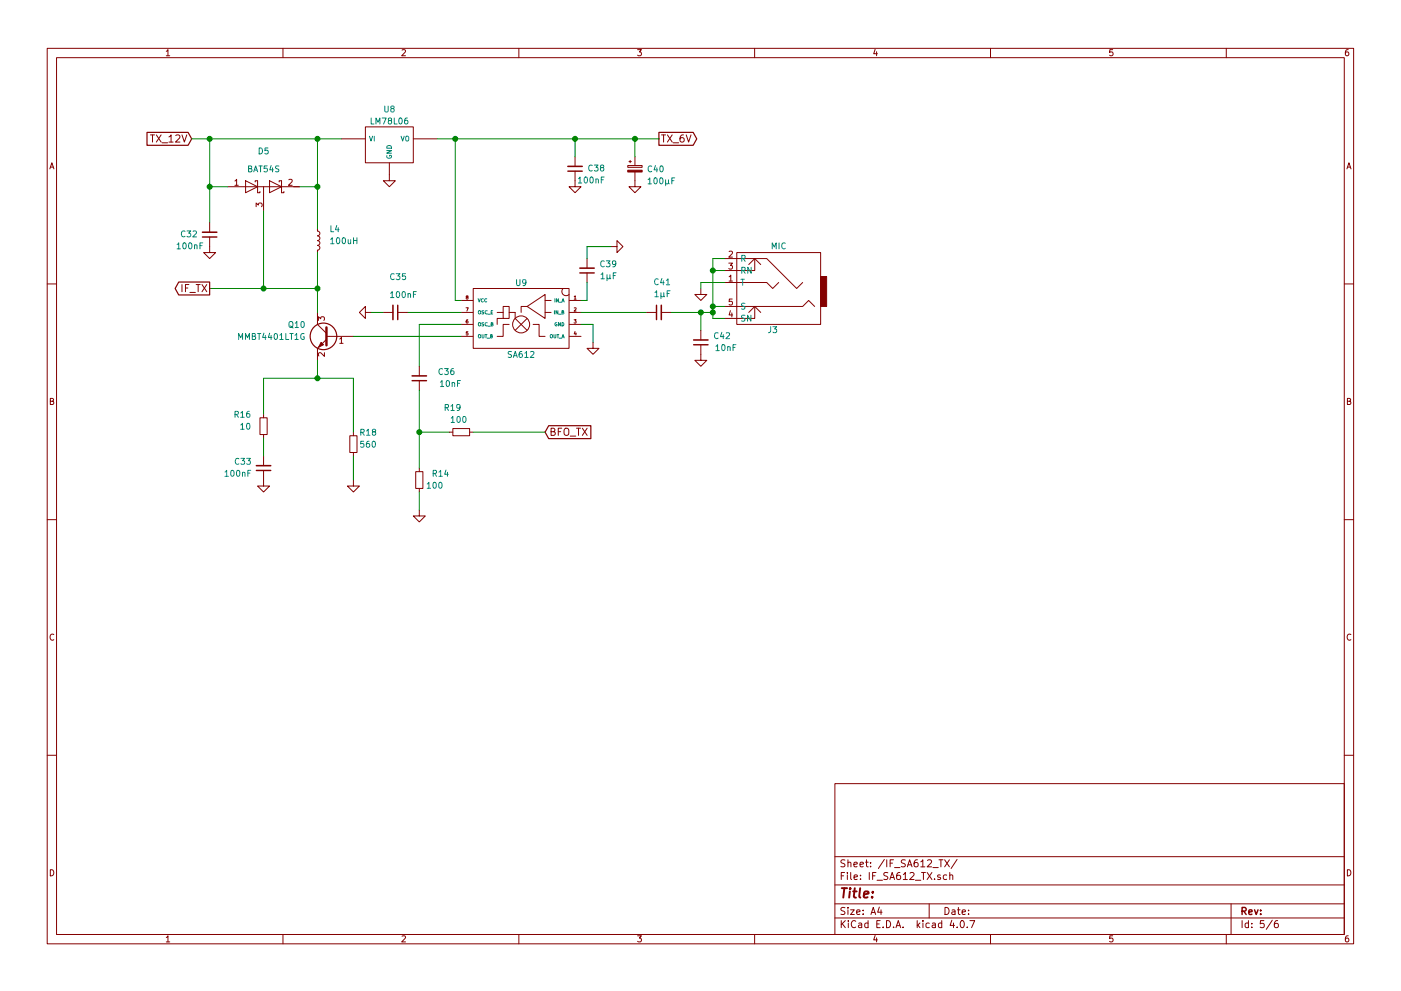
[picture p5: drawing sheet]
EESchema Schematic File Version 2
LIBS:DragonFly-rescue
LIBS:bee-rescue
LIBS:power
LIBS:device
LIBS:transistors
LIBS:conn
LIBS:linear
LIBS:regul
LIBS:74xx
LIBS:cmos4000
LIBS:adc-dac
LIBS:memory
LIBS:xilinx
LIBS:microcontrollers
LIBS:dsp
LIBS:microchip
LIBS:analog_switches
LIBS:motorola
LIBS:texas
LIBS:intel
LIBS:audio
LIBS:interface
LIBS:digital-audio
LIBS:philips
LIBS:display
LIBS:cypress
LIBS:siliconi
LIBS:opto
LIBS:atmel
LIBS:contrib
LIBS:valves
LIBS:ftdi
LIBS:DragonFly
LIBS:DragonFly-cache
EELAYER 25 0
EELAYER END
$Descr A4 11693 8268
encoding utf-8
Sheet 5 6
Title ""
Date ""
Rev ""
Comp ""
Comment1 ""
Comment2 ""
Comment3 ""
Comment4 ""
$EndDescr
$Comp
L GND #PWR72
U 1 1
P 1750 2050
F 0 "#PWR72" H 1750 1800 50  0001 C CNN
F 1 "GND" H 1750 1900 50  0001 C CNN
F 2 "" H 1750 2050 50  0000 C CNN
F 3 "" H 1750 2050 50  0000 C CNN
	1    1750 2050
	1    0    0    -1  
$EndComp
$Comp
L L_Small L4
U 1 1
P 2650 2000
F 0 "L4" H 2750 2100 50  0000 L CNN
F 1 "100uH" H 2750 2000 50  0000 L CNN
F 2 "Resistors_THT:R_Axial_DIN0309_L9.0mm_D3.2mm_P2.54mm_Vertical" H 2650 2000 50  0001 C CNN
F 3 "" H 2650 2000 50  0000 C CNN
	1    2650 2000
	1    0    0    -1  
$EndComp
$Comp
L R_Small R16
U 1 1
P 2200 3550
F 0 "R16" H 1950 3650 50  0000 L CNN
F 1 "10" H 2000 3550 50  0000 L CNN
F 2 "DragonFly:R_1206_0603" H 2200 3550 50  0001 C CNN
F 3 "" H 2200 3550 50  0000 C CNN
	1    2200 3550
	1    0    0    -1  
$EndComp
$Comp
L C_Small C33
U 1 1
P 2200 3900
F 0 "C33" H 2300 3850 50  0000 L CNN
F 1 "100nF" H 2300 3950 50  0000 L CNN
F 2 "Capacitors_SMD:C_0603_HandSoldering" H 2200 3900 50  0001 C CNN
F 3 "" H 2200 3900 50  0000 C CNN
	1    2200 3900
	-1   0    0    1   
$EndComp
$Comp
L R_Small R18
U 1 1
P 2950 3700
F 0 "R18" H 3000 3800 50  0000 L CNN
F 1 "560" H 3000 3700 50  0000 L CNN
F 2 "DragonFly:R_1206_0603" H 2950 3700 50  0001 C CNN
F 3 "" H 2950 3700 50  0000 C CNN
	1    2950 3700
	1    0    0    -1  
$EndComp
$Comp
L GND #PWR74
U 1 1
P 2950 4000
F 0 "#PWR74" H 2950 3750 50  0001 C CNN
F 1 "GND" H 2950 3850 50  0001 C CNN
F 2 "" H 2950 4000 50  0000 C CNN
F 3 "" H 2950 4000 50  0000 C CNN
	1    2950 4000
	1    0    0    -1  
$EndComp
$Comp
L GND #PWR73
U 1 1
P 2200 4000
F 0 "#PWR73" H 2200 3750 50  0001 C CNN
F 1 "GND" H 2200 3850 50  0001 C CNN
F 2 "" H 2200 4000 50  0000 C CNN
F 3 "" H 2200 4000 50  0000 C CNN
	1    2200 4000
	1    0    0    -1  
$EndComp
$Comp
L SA612 U9
U 1 1
P 4350 2800
F 0 "U9" H 4350 3250 50  0000 C CNN
F 1 "SA612" H 4350 2650 50  0000 C CNN
F 2 "Housings_SOIC:SOIC-8_3.9x4.9mm_Pitch1.27mm" H 4350 2800 60  0001 C CNN
F 3 "" H 4350 2800 60  0000 C CNN
	1    4350 2800
	-1   0    0    -1  
$EndComp
Text GLabel 1600 1150 0    60   Input ~ 0
TX_12V
$Comp
L BFR92 Q10
U 1 1
P 2750 2800
F 0 "Q10" H 2950 2900 50  0000 L CNN
F 1 "MMBT4401LT1G" H 2950 2800 50  0000 L CNN
F 2 "TO_SOT_Packages_SMD:SOT-23" H 2950 2725 50  0001 L CIN
F 3 "" H 2750 2800 50  0000 L CNN
	1    2750 2800
	-1   0    0    -1  
$EndComp
$Comp
L D_Schottky_x2_Serial_AKC D5
U 1 1
P 2200 1550
F 0 "D5" H 2200 1850 50  0000 C CNN
F 1 "BAT54S" H 2200 1700 50  0000 C CNN
F 2 "TO_SOT_Packages_SMD:SOT-23" H 2200 1550 50  0001 C CNN
F 3 "" H 2200 1550 50  0000 C CNN
	1    2200 1550
	1    0    0    -1  
$EndComp
$Comp
L LM78L05 U8
U 1 1
P 3250 1200
F 0 "U8" H 3250 1500 50  0000 C CNN
F 1 "LM78L06" H 3250 1400 50  0000 C CNN
F 2 "TO_SOT_Packages_THT:TO-92_Molded_Wide_Oval" H 3250 1200 50  0001 C CNN
F 3 "" H 3250 1200 50  0000 C CNN
	1    3250 1200
	1    0    0    -1  
$EndComp
$Comp
L GND #PWR76
U 1 1
P 3250 1450
F 0 "#PWR76" H 3250 1200 50  0001 C CNN
F 1 "GND" H 3250 1300 50  0001 C CNN
F 2 "" H 3250 1450 50  0000 C CNN
F 3 "" H 3250 1450 50  0000 C CNN
	1    3250 1450
	1    0    0    -1  
$EndComp
$Comp
L C_Small C39
U 1 1
P 4900 2250
F 0 "C39" H 4650 2200 50  0000 L CNN
F 1 "1µF" H 4650 2300 50  0000 L CNN
F 2 "DragonFly:C_1206_0603" H 4900 2250 50  0001 C CNN
F 3 "" H 4900 2250 50  0000 C CNN
	1    4900 2250
	-1   0    0    1   
$EndComp
$Comp
L GND #PWR80
U 1 1
P 5100 2050
F 0 "#PWR80" H 5100 1800 50  0001 C CNN
F 1 "GND" H 5100 1900 50  0001 C CNN
F 2 "" H 5100 2050 50  0000 C CNN
F 3 "" H 5100 2050 50  0000 C CNN
	1    5100 2050
	0    -1   -1   0   
$EndComp
$Comp
L GND #PWR79
U 1 1
P 4950 2850
F 0 "#PWR79" H 4950 2600 50  0001 C CNN
F 1 "GND" H 4950 2700 50  0001 C CNN
F 2 "" H 4950 2850 50  0000 C CNN
F 3 "" H 4950 2850 50  0000 C CNN
	1    4950 2850
	1    0    0    -1  
$EndComp
Wire Wire Line
	1750 2400 2650 2400
Wire Wire Line
	2650 2100 2650 2600
Connection ~ 2650 2400
Wire Wire Line
	2200 3800 2200 3650
Wire Wire Line
	2650 1150 2650 1900
Connection ~ 2650 1550
Wire Wire Line
	2950 2800 3850 2800
Wire Wire Line
	3800 2500 3850 2500
Wire Wire Line
	3800 1150 3800 2500
Wire Wire Line
	4850 2500 4900 2500
Wire Wire Line
	4900 2500 4900 2350
Wire Wire Line
	5400 2600 4850 2600
Wire Wire Line
	4850 2700 4950 2700
Wire Wire Line
	4950 2700 4950 2850
Wire Wire Line
	1750 1150 1750 1850
$Comp
L C_Small C38
U 1 1
P 4800 1400
F 0 "C38" H 4550 1400 50  0000 L CNN
F 1 "100nF" H 4550 1500 50  0000 L CNN
F 2 "Capacitors_SMD:C_0603_HandSoldering" H 4800 1400 50  0001 C CNN
F 3 "" H 4800 1400 50  0000 C CNN
	1    4800 1400
	-1   0    0    1   
$EndComp
$Comp
L GND #PWR78
U 1 1
P 4800 1500
F 0 "#PWR78" H 4800 1250 50  0001 C CNN
F 1 "GND" H 4800 1350 50  0001 C CNN
F 2 "" H 4800 1500 50  0000 C CNN
F 3 "" H 4800 1500 50  0000 C CNN
	1    4800 1500
	1    0    0    -1  
$EndComp
$Comp
L GND #PWR81
U 1 1
P 5300 1500
F 0 "#PWR81" H 5300 1250 50  0001 C CNN
F 1 "GND" H 5300 1350 50  0001 C CNN
F 2 "" H 5300 1500 50  0000 C CNN
F 3 "" H 5300 1500 50  0000 C CNN
	1    5300 1500
	1    0    0    -1  
$EndComp
$Comp
L C_Small C32
U 1 1
P 1750 1950
F 0 "C32" H 1850 1950 50  0000 L CNN
F 1 "100nF" H 1800 2050 50  0000 L CNN
F 2 "Capacitors_SMD:C_0603_HandSoldering" H 1750 1950 50  0001 C CNN
F 3 "" H 1750 1950 50  0000 C CNN
	1    1750 1950
	-1   0    0    1   
$EndComp
Wire Wire Line
	5950 2600 5600 2600
$Comp
L CP_Small C40
U 1 1
P 5300 1400
F 0 "C40" H 5400 1400 50  0000 L CNN
F 1 "100µF" H 5400 1300 50  0000 L CNN
F 2 "Capacitors_THT:CP_Radial_D6.3mm_P2.50mm" H 5300 1400 50  0001 C CNN
F 3 "" H 5300 1400 50  0000 C CNN
	1    5300 1400
	1    0    0    -1  
$EndComp
Wire Wire Line
	4900 2050 5100 2050
Wire Wire Line
	4900 2050 4900 2150
$Comp
L JACK_TRS_3pins J3
U 1 1
P 6450 2350
F 0 "J3" H 6450 2750 50  0000 C CNN
F 1 "MIC" H 6400 2050 50  0000 C CNN
F 2 "DragonFly:audio_jack_3_5mm_PJ307" H 6550 2200 50  0001 C CNN
F 3 "" H 6550 2200 50  0000 C CNN
	1    6450 2350
	-1   0    0    1   
$EndComp
$Comp
L C_Small C42
U 1 1
P 5850 2850
F 0 "C42" H 5600 2800 50  0000 L CNN
F 1 "10nF" H 5550 2900 50  0000 L CNN
F 2 "Capacitors_SMD:C_0603_HandSoldering" H 5850 2850 50  0001 C CNN
F 3 "" H 5850 2850 50  0000 C CNN
	1    5850 2850
	-1   0    0    1   
$EndComp
Wire Wire Line
	5850 2600 5850 2750
Wire Wire Line
	5950 2150 5950 2650
Wire Wire Line
	5950 2550 6050 2550
Connection ~ 5850 2600
Wire Wire Line
	5950 2650 6050 2650
Connection ~ 5950 2600
Wire Wire Line
	5950 2150 6050 2150
Connection ~ 5950 2550
Wire Wire Line
	6050 2250 5950 2250
Connection ~ 5950 2250
$Comp
L GND #PWR82
U 1 1
P 5850 2400
F 0 "#PWR82" H 5850 2150 50  0001 C CNN
F 1 "GND" H 5850 2250 50  0001 C CNN
F 2 "" H 5850 2400 50  0000 C CNN
F 3 "" H 5850 2400 50  0000 C CNN
	1    5850 2400
	1    0    0    -1  
$EndComp
Wire Wire Line
	5850 2400 5850 2350
Wire Wire Line
	5850 2350 6050 2350
$Comp
L GND #PWR83
U 1 1
P 5850 2950
F 0 "#PWR83" H 5850 2700 50  0001 C CNN
F 1 "GND" H 5850 2800 50  0001 C CNN
F 2 "" H 5850 2950 50  0000 C CNN
F 3 "" H 5850 2950 50  0000 C CNN
	1    5850 2950
	1    0    0    -1  
$EndComp
Text GLabel 1750 2400 0    60   Output ~ 0
IF_TX
Text GLabel 4550 3600 2    60   Input ~ 0
BFO_TX
Text GLabel 5500 1150 2    60   Output ~ 0
TX_6V
Wire Wire Line
	1600 1150 2850 1150
Connection ~ 2650 1150
Wire Wire Line
	1750 1550 1900 1550
Connection ~ 1750 1550
Connection ~ 1750 1150
Wire Wire Line
	2500 1550 2650 1550
Wire Wire Line
	2200 1750 2200 2400
Connection ~ 2200 2400
Wire Wire Line
	3850 2700 3500 2700
$Comp
L R_Small R19
U 1 1
P 3850 3600
F 0 "R19" V 4050 3600 50  0000 L CNN
F 1 "100" V 3950 3550 50  0000 L CNN
F 2 "DragonFly:R_1206_0603" H 3850 3600 50  0001 C CNN
F 3 "" H 3850 3600 50  0000 C CNN
	1    3850 3600
	0    -1   -1   0   
$EndComp
$Comp
L R_Small R14
U 1 1
P 3500 4000
F 0 "R14" H 3250 3950 50  0000 L CNN
F 1 "100" H 3300 4050 50  0000 L CNN
F 2 "DragonFly:R_1206_0603" H 3500 4000 50  0001 C CNN
F 3 "" H 3500 4000 50  0000 C CNN
	1    3500 4000
	-1   0    0    1   
$EndComp
Wire Wire Line
	3500 3600 3750 3600
Connection ~ 3500 3600
Wire Wire Line
	2950 3800 2950 4000
$Comp
L GND #PWR77
U 1 1
P 3500 4250
F 0 "#PWR77" H 3500 4000 50  0001 C CNN
F 1 "GND" H 3500 4100 50  0001 C CNN
F 2 "" H 3500 4250 50  0000 C CNN
F 3 "" H 3500 4250 50  0000 C CNN
	1    3500 4250
	1    0    0    -1  
$EndComp
Wire Wire Line
	3500 4250 3500 4100
$Comp
L C_Small C36
U 1 1
P 3500 3150
F 0 "C36" H 3200 3100 50  0000 L CNN
F 1 "10nF" H 3150 3200 50  0000 L CNN
F 2 "Capacitors_SMD:C_0603_HandSoldering" H 3500 3150 50  0001 C CNN
F 3 "" H 3500 3150 50  0000 C CNN
	1    3500 3150
	-1   0    0    1   
$EndComp
Wire Wire Line
	3950 3600 4550 3600
Wire Wire Line
	3850 2600 3400 2600
$Comp
L C_Small C35
U 1 1
P 3300 2600
F 0 "C35" V 3000 2550 50  0000 L CNN
F 1 "100nF" V 3150 2550 50  0000 L CNN
F 2 "Capacitors_SMD:C_0603_HandSoldering" H 3300 2600 50  0001 C CNN
F 3 "" H 3300 2600 50  0000 C CNN
	1    3300 2600
	0    1    1    0   
$EndComp
$Comp
L GND #PWR75
U 1 1
P 3100 2600
F 0 "#PWR75" H 3100 2350 50  0001 C CNN
F 1 "GND" H 3100 2450 50  0001 C CNN
F 2 "" H 3100 2600 50  0000 C CNN
F 3 "" H 3100 2600 50  0000 C CNN
	1    3100 2600
	0    1    1    0   
$EndComp
Wire Wire Line
	3100 2600 3200 2600
Wire Wire Line
	3650 1150 5500 1150
Wire Wire Line
	5300 1300 5300 1150
Connection ~ 5300 1150
Wire Wire Line
	4800 1300 4800 1150
Connection ~ 4800 1150
Connection ~ 3800 1150
Wire Wire Line
	2650 3000 2650 3150
Wire Wire Line
	2200 3150 2950 3150
Wire Wire Line
	2950 3150 2950 3600
Wire Wire Line
	2200 3150 2200 3450
Connection ~ 2650 3150
$Comp
L C_Small C41
U 1 1
P 5500 2600
F 0 "C41" V 5750 2500 50  0000 L CNN
F 1 "1µF" V 5650 2500 50  0000 L CNN
F 2 "DragonFly:C_1206_0603" H 5500 2600 50  0001 C CNN
F 3 "" H 5500 2600 50  0000 C CNN
	1    5500 2600
	0    -1   -1   0   
$EndComp
Wire Wire Line
	3500 3250 3500 3900
Wire Wire Line
	3500 2700 3500 3050
$EndSCHEMATC
